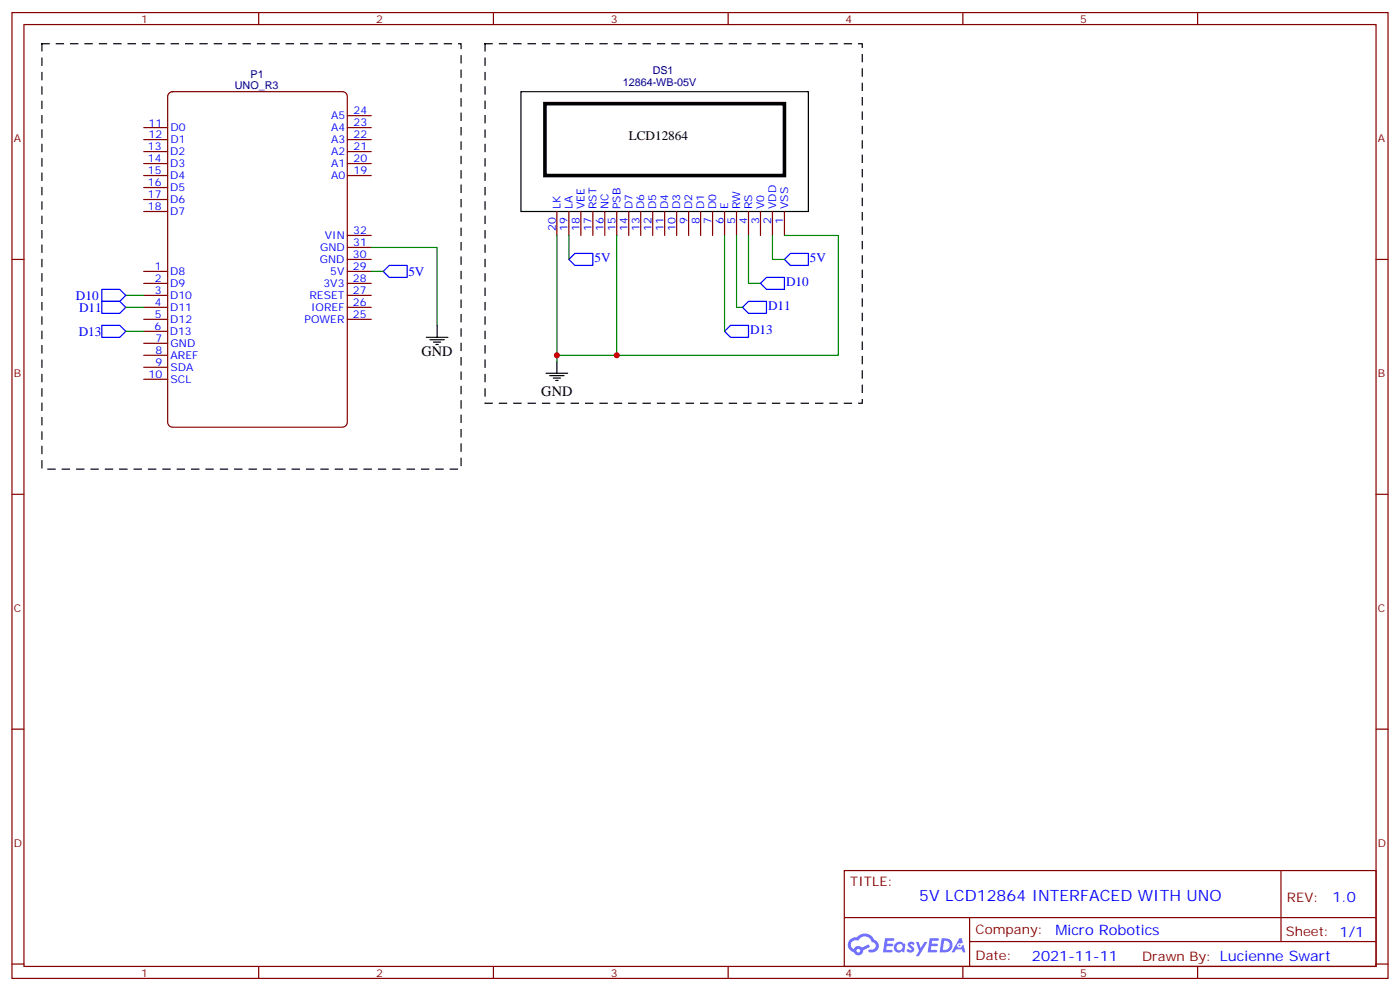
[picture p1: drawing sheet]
<svg xmlns="http://www.w3.org/2000/svg" width="412mm" height="292mm" viewBox="0 0 412 292" stroke-linecap="round" stroke-linejoin="round" font-family="sans-serif">
<g fill="none" stroke="#870000" stroke-width=".35">
<path d="M3.5 3.7h405.4v284.3h-405.4zM7.1 7.2h398.2v277.3h-398.2zM76.2 3.7v3.5M145.3 3.7v3.5M214.5 3.7v3.5M283.6 3.7v3.5M352.8 3.7v3.5M3.5 76.4h3.6M405.3 76.4h3.6M3.5 145.5h3.6M405.3 145.5h3.6M3.5 214.7h3.6"/>
<path d="M405.3 214.7h3.6M248.7 256.3h156.6v28.2h-156.6zM377.3 256.3v20.9M248.7 270.1h156.5M285.6 277.2h119.6M285.6 270.1v14.2M3.5 283.8h3.6M76.2 284.5v3.5M145.3 284.5v3.5M214.5 284.5v3.5M283.6 284.5v3.5M352.8 284.5v3.5"/>
<path d="M405.3 283.8h3.6"/>
</g>
<g fill="#5487ff">
<path d="M267.7 277.5a1.22 1.22 0 0 1 1.7 .2l-.4 .6a.47 .47 0 0 0-.3-.4 .47 .47 0 0 0-.5 .2l.1 .2a1.14 1.14 0 0 1 .8 1.8 1.14 1.14 0 0 1-1.9 0l-.2-.2 .5-.6 .7 .5a.29 .29 0 0 0 .3-.3 .29 .29 0 0 0-.2-.3 1.04 1.04 0 0 1-.6-1.7z"/>
<path d="M260.7 276.2h2.4l.3 .2-.2 .5-1.8 .1-.1 .8h1.5l.3 .4-.3 .4h-1.6l-.2 1.1h1.7l.2 .3-.2 .3-2.6 .1z"/>
<path d="M273.8 276.2h2.4l.3 .2-.1 .5-1.8 .1-.2 .8h1.6l.3 .4-.4 .4-1.6-.1-.1 1.1 1.7 .1 .2 .3-.2 .3-2.6 .1z"/>
<path d="M282.6 276.2h.7l.3 1.3-.6 .3a.69 .69 0 0 0-1 .3 .69 .69 0 0 0 .4 .9 .69 .69 0 0 0 .9-.6l.5-.2 .6 2.2h-.8l-.2-.9h-1.8l-.5 .9h-.8z"/>
<path d="M269.8 277.3h.8l.6 1.8 1.1-1.8h.9l-2.6 4.2h-.8l.9-1.5z"/>
<path d="M277.4 276.2l-.6 4.2h1.3a2.11 2.11 0 0 0 2.5-2.1 2.11 2.11 0 0 0-2.5-2.1zM278.1 277a1.39 1.39 0 0 1 1.7 1.4 1.39 1.39 0 0 1-1.8 1.2h-.3z"/>
<path d="M263.7 277.8a1.54 1.54 0 0 0-.1 2.2 1.54 1.54 0 0 0 2.2 .1l.6 .3 .3-2.3-.2-.3h-.4a1.49 1.49 0 0 0-2.4 0zM264 278.8a.94 .94 0 0 1 1.8 0 .94 .94 0 0 1-1.8 0z"/>
<path d="M250.4 276.6a2.18 2.18 0 0 0 1.1 3.7 1.44 1.44 0 0 0 1.6 .9 1.44 1.44 0 0 0 1.2-1.4l2-1.1-.5-.7-1.9 1a1.47 1.47 0 0 0-2.4 .4 1.39 1.39 0 0 1-.7-1.9 1.39 1.39 0 0 1 2-.5 2.12 2.12 0 0 1 2.2-1.3 2.12 2.12 0 0 1 1.9 1.7 1.14 1.14 0 0 1 1.1 1.4 1.14 1.14 0 0 1-1.7 .7 .43 .43 0 0 0-.5 .4 .43 .43 0 0 0 .4 .5 1.98 1.98 0 0 0 2.5-1.2 1.98 1.98 0 0 0-1.2-2.6 3.1 3.1 0 0 0-5.3-.6l-.9 .1zM252.3 279.9a.55 .55 0 0 1 1.1 0 .55 .55 0 0 1-1.1 0z"/>
<circle cx="282.6" cy="278.3" r=".26"/>
</g>
<path d="M49.7 27.6l1.1-.6h50.1a1.41 1.41 0 0 1 1.4 1.4v96a1.51 1.51 0 0 1-1.4 1.4h-50.1a1.51 1.51 0 0 1-1.4-1.4v-96z" fill="none" stroke="#800000" stroke-width=".35"/>
<g fill="none" stroke="#870000" stroke-width=".35">
<path d="M42.3 37.6h7.1M102.3 37.6h7.1M102.3 34h7.1M42.3 41.1h7.1M42.3 44.6h7.1M42.3 48.2h7.1M42.3 51.7h7.1M42.3 55.2h7.1M42.3 58.7h7.1M102.3 41.1h7.1M102.3 44.6h7.1M102.3 48.2h7.1"/>
<path d="M102.3 51.7h7.1M42.3 79.9h7.1M42.3 62.3h7.1M102.3 79.9h7.1M102.3 76.4h7.1M102.3 72.8h7.1M102.3 69.3h7.1M164 62.3v7M167.6 62.3v7M171.1 62.3v7M174.6 62.3v7M178.2 62.3v7"/>
<path d="M181.7 62.3v7M185.2 62.3v7M188.7 62.3v7M192.3 62.3v7M195.8 62.3v7M199.3 62.3v7M202.8 62.3v7M206.4 62.3v7M209.9 62.3v7M213.4 62.3v7M217 62.3v7M220.5 62.3v7"/>
<path d="M224 62.3v7M227.5 62.3v7M231.1 62.3v7M42.3 83.4h7.1M42.3 87h7.1M42.3 90.5h7.1M42.3 94h7.1M42.3 97.5h7.1M102.3 83.4h7.1M102.3 87h7.1M102.3 90.5h7.1M102.3 94h7.1"/>
<path d="M42.3 101.1h7.1M42.3 104.6h7.1M42.3 108.1h7.1M42.3 111.7h7.1"/>
</g>
<g fill="none" stroke="#008700" stroke-width=".35">
<path d="M109.4 72.8h19.4v23M109.4 79.9h3.5M164 69.3v35.3h17.7v-35.3M167.6 69.3v7.1M213.4 69.3v28.2M217 69.3v21.2h1.7M220.5 69.3v14.1h3.5M227.5 69.3v7.1h3.6M231.1 69.3h15.8v35.3h-65.2M37 87h5.3M37 90.5h5.3M37 97.5h5.3"/>
<path d="M164 104.6v1.8"/>
</g>
<path d="M153.5 27h84.6v35.3h-84.6zM125.6 99.3h6.3M128.8 95.8v3.5M126.6 100h4.3M127.7 100.7h2.1M128.4 101.4h.7M160.9 109.9h6.3M161.9 110.6h4.3M163 111.3h2.1M163.7 112h.7M164 106.4v3.5" fill="none" stroke="#000" stroke-width=".35"/>
<path d="M112.9 79.9l1.8-1.8h5.2v3.6h-5.2zM167.6 76.4l1.7-1.8h5.3v3.5h-5.3zM231.1 76.4l1.7-1.8h5.3v3.5h-5.3zM30 88.7h5.3l1.7 1.8-1.7 1.8h-5.3zM30 95.8h5.3l1.7 1.7-1.7 1.8h-5.3zM30 85.2h5.3l1.7 1.8-1.7 1.7h-5.3zM213.4 97.5l1.8-1.7h5.3v3.5h-5.3zM218.7 90.5l1.8-1.8h5.3v3.6h-5.3zM224 83.4l1.8-1.7h5.3v3.5h-5.3z" fill="none" stroke="#00f" stroke-width=".35"/>
<path d="M12.3 12.9h123.5v125.2h-123.5zM142.9 12.9h111.1v105.8h-111.1z" fill="none" stroke="#000" stroke-width=".35" stroke-dasharray="2.1 2.1"/>
<path d="M160.5 30.5h70.6v21.2h-70.6z" fill="none" stroke="#000" stroke-width="1.1"/>
<g fill="#c00">
<circle cx="181.7" cy="104.6" r=".88"/>
<circle cx="164" cy="104.6" r=".88"/>
</g>
<text font-size="4.6" fill="#00f" x="270.8" y="265.3">5V LCD12864 INTERFACED WITH UNO</text>
<g font-size="4.2">
<text x="124.2" y="105">GND</text>
<text x="159.5" y="116.6">GND</text>
</g>
<g font-size="4.2" fill="#00f">
<text x="392.5" y="265.6">1.0</text>
<text x="310.9" y="275.1">Micro Robotics</text>
<text x="304" y="282.9">2021-11-11</text>
</g>
<text font-size="3.9" x="185.2" y="41.1">LCD12864</text>
<g font-size="3.9" fill="#00f">
<text x="175.1" y="77.1">5V</text>
<text x="238.6" y="77.1">5V</text>
<text x="120.3" y="81.2">5V</text>
<text x="22.4" y="88.2">D10</text>
<text x="231.5" y="84.2">D10</text>
<text x="23.3" y="91.8">D11</text>
<text x="226.3" y="91.2">D11</text>
<text x="23.2" y="98.8">D13</text>
<text x="221" y="98.3">D13</text>
</g>
<g font-size="3.9" fill="#800">
<text x="250.5" y="260.9">TITLE:</text>
<text x="379.1" y="265.6">REV:</text>
<text x="287.4" y="275.1">Company:</text>
<text x="378.7" y="275.7">Sheet: 1/1</text>
<text x="287.4" y="282.8">Date:</text>
<text x="336.4" y="282.8">Drawn By: Lucienne Swart</text>
</g>
<g font-size="3.2" fill="#800">
<text x="41.6" y="6.7">1</text>
<text x="110.8" y="6.7">2</text>
<text x="179.9" y="6.7">3</text>
<text x="249.1" y="6.7">4</text>
<text x="318.2" y="6.7">5</text>
<text x="4.1" y="41.8">A</text>
<text x="405.9" y="41.8">A</text>
<text x="4.1" y="110.9">B</text>
<text x="405.9" y="110.9">B</text>
<text x="4.1" y="180.1">C</text>
<text x="405.9" y="180.1">C</text>
<text x="4.1" y="249.2">D</text>
<text x="405.9" y="249.2">D</text>
<text x="41.6" y="287.5">1</text>
<text x="110.8" y="287.5">2</text>
<text x="179.9" y="287.5">3</text>
<text x="249.1" y="287.5">4</text>
<text x="318.2" y="287.5">5</text>
</g>
<g font-size="3.2" fill="#000080">
<text x="73.8" y="23">P1</text>
<text x="192.3" y="21.7">DS1</text>
<text x="69.2" y="26.3">UNO_R3</text>
<text x="183.4" y="25.2">12864-WB-05V</text>
</g>
<g font-size="3.2" fill="#00f">
<text x="97.5" y="35">A5</text>
<text x="104.2" y="33.6">24</text>
<text x="43.8" y="37.2">11</text>
<text x="43.8" y="40.8">12</text>
<text x="50.3" y="38.7">D0</text>
<text x="97.5" y="38.6">A4</text>
<text x="104.2" y="40.7">22</text>
<text x="104.2" y="37.2">23</text>
<text x="43.6" y="44.3">13</text>
<text x="43.6" y="47.8">14</text>
<text x="50.1" y="45.7">D2</text>
<text x="50.3" y="42.2">D1</text>
<text x="97.5" y="45.6">A2</text>
<text x="97.5" y="42.1">A3</text>
<text x="104.2" y="47.7">20</text>
<text x="104.2" y="44.2">21</text>
<text x="43.6" y="51.3">15</text>
<text x="50.1" y="49.2">D3</text>
<text x="50.1" y="52.7">D4</text>
<text x="97.5" y="52.7">A0</text>
<text x="97.5" y="49.1">A1</text>
<text x="104.2" y="51.3">19</text>
<text x="43.6" y="54.9">16</text>
<text x="43.6" y="58.4">17</text>
<text x="50.1" y="56.3">D5</text>
<text x="50.1" y="59.8">D6</text>
<text x="43.6" y="61.9">18</text>
<text x="50.1" y="63.3">D7</text>
<text x="165.1" y="61.6" transform="rotate(-90 165.1 61.6)">LK</text>
<text x="168.6" y="61.6" transform="rotate(-90 168.6 61.6)">LA</text>
<text x="172.2" y="61.6" transform="rotate(-90 172.2 61.6)">VEE</text>
<text x="175.7" y="61.6" transform="rotate(-90 175.7 61.6)">RST</text>
<text x="179.2" y="61.6" transform="rotate(-90 179.2 61.6)">NC</text>
<text x="182.7" y="61.6" transform="rotate(-90 182.7 61.6)">PSB</text>
<text x="186.3" y="61.6" transform="rotate(-90 186.3 61.6)">D7</text>
<text x="189.8" y="61.6" transform="rotate(-90 189.8 61.6)">D6</text>
<text x="193.3" y="61.6" transform="rotate(-90 193.3 61.6)">D5</text>
<text x="196.8" y="61.6" transform="rotate(-90 196.8 61.6)">D4</text>
<text x="200.4" y="61.6" transform="rotate(-90 200.4 61.6)">D3</text>
<text x="203.9" y="61.6" transform="rotate(-90 203.9 61.6)">D2</text>
<text x="207.4" y="61.6" transform="rotate(-90 207.4 61.6)">D1</text>
<text x="211" y="61.6" transform="rotate(-90 211 61.6)">D0</text>
<text x="214.5" y="61.6" transform="rotate(-90 214.5 61.6)">E</text>
<text x="218" y="61.6" transform="rotate(-90 218 61.6)">RW</text>
<text x="221.5" y="61.6" transform="rotate(-90 221.5 61.6)">RS</text>
<text x="225.1" y="61.6" transform="rotate(-90 225.1 61.6)">V0</text>
<text x="228.6" y="61.6" transform="rotate(-90 228.6 61.6)">VDD</text>
<text x="232.1" y="61.6" transform="rotate(-90 232.1 61.6)">VSS</text>
<text x="95.7" y="70.4">VIN</text>
<text x="104.1" y="69">32</text>
<text x="163.7" y="68.1" transform="rotate(-90 163.7 68.1)">20</text>
<text x="167.2" y="68.1" transform="rotate(-90 167.2 68.1)">19</text>
<text x="170.7" y="68.1" transform="rotate(-90 170.7 68.1)">18</text>
<text x="174.3" y="68.1" transform="rotate(-90 174.3 68.1)">17</text>
<text x="177.8" y="68.1" transform="rotate(-90 177.8 68.1)">16</text>
<text x="181.3" y="68.1" transform="rotate(-90 181.3 68.1)">15</text>
<text x="184.9" y="68.1" transform="rotate(-90 184.9 68.1)">14</text>
<text x="188.4" y="68.1" transform="rotate(-90 188.4 68.1)">13</text>
<text x="191.9" y="68.1" transform="rotate(-90 191.9 68.1)">12</text>
<text x="195.4" y="68.1" transform="rotate(-90 195.4 68.1)">11</text>
<text x="199" y="68.1" transform="rotate(-90 199 68.1)">10</text>
<text x="202.5" y="66" transform="rotate(-90 202.5 66)">9</text>
<text x="206" y="66" transform="rotate(-90 206 66)">8</text>
<text x="209.5" y="66" transform="rotate(-90 209.5 66)">7</text>
<text x="213.1" y="66" transform="rotate(-90 213.1 66)">6</text>
<text x="216.6" y="66" transform="rotate(-90 216.6 66)">5</text>
<text x="220.1" y="66" transform="rotate(-90 220.1 66)">4</text>
<text x="223.7" y="66" transform="rotate(-90 223.7 66)">3</text>
<text x="227.2" y="66" transform="rotate(-90 227.2 66)">2</text>
<text x="230.7" y="66" transform="rotate(-90 230.7 66)">1</text>
<text x="94.2" y="77.4">GND</text>
<text x="94.3" y="73.9">GND</text>
<text x="104" y="76">30</text>
<text x="104.1" y="72.5">31</text>
<text x="45.6" y="79.6">1</text>
<text x="45.6" y="83.1">2</text>
<text x="50.1" y="81">D8</text>
<text x="97.3" y="80.9">5V</text>
<text x="104" y="83">28</text>
<text x="104" y="79.5">29</text>
<text x="45.6" y="86.6">3</text>
<text x="50.1" y="84.5">D9</text>
<text x="50.1" y="88">D10</text>
<text x="91.1" y="88">RESET</text>
<text x="95.3" y="84.4">3V3</text>
<text x="104" y="86.6">27</text>
<text x="45.6" y="90.1">4</text>
<text x="45.7" y="93.7">5</text>
<text x="50.1" y="91.5">D11</text>
<text x="50.1" y="95.1">D12</text>
<text x="89.7" y="95">POWER</text>
<text x="91.6" y="91.5">IOREF</text>
<text x="104" y="93.6">25</text>
<text x="104" y="90.1">26</text>
<text x="45.5" y="97.1">6</text>
<text x="45.8" y="100.7">7</text>
<text x="50" y="98.6">D13</text>
<text x="45.8" y="104.3">8</text>
<text x="45.8" y="107.8">9</text>
<text x="50.3" y="102.2">GND</text>
<text x="50.3" y="105.7">AREF</text>
<text x="43.8" y="111.3">10</text>
<text x="50.3" y="109.2">SDA</text>
<text x="50.3" y="112.7">SCL</text>
</g>
</svg>
